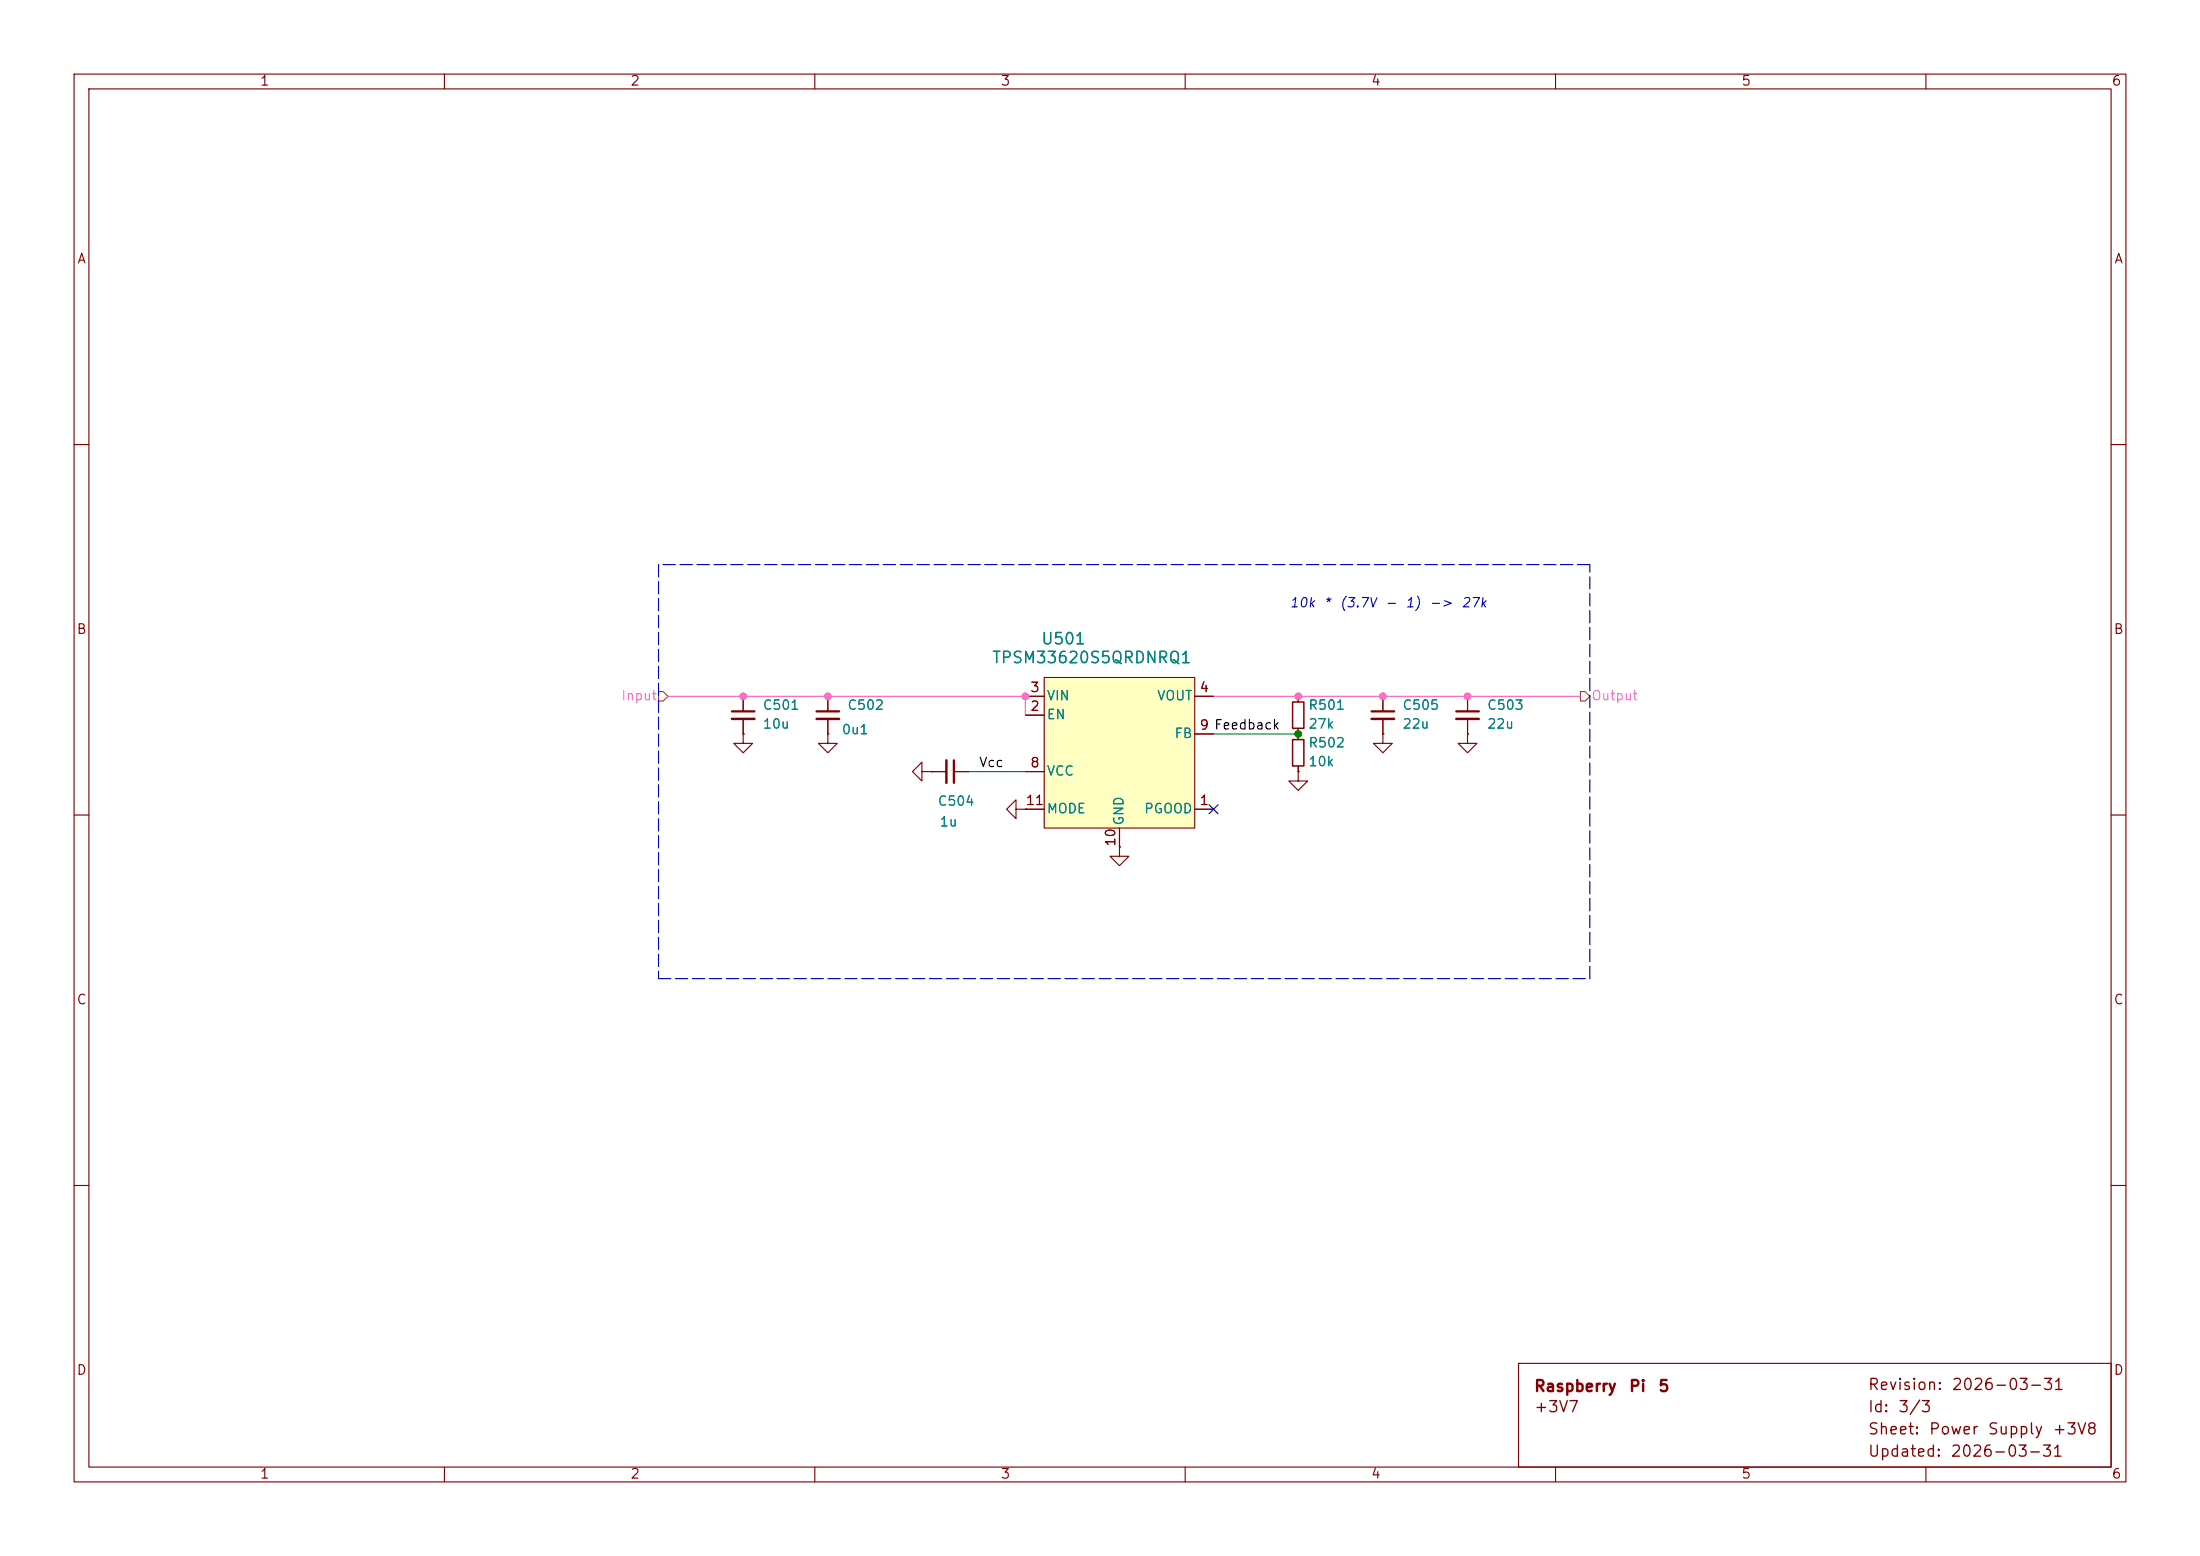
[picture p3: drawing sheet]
<svg xmlns="http://www.w3.org/2000/svg" width="297mm" height="210mm" viewBox="0 0 297 210" stroke-linecap="round" stroke-linejoin="round" font-family="sans-serif">
<g fill="none" stroke="#840000" stroke-width=".15">
<path d="M10 10h277v190h-277zM12 12h273v186h-273zM60 10v2M110 10v2M160 10v2M210 10v2M260 10v2M10 60h2M285 60h2M111.8 94v2M111.8 97v2.1M175.3 99.1v.7"/>
<path d="M198.1 94v2M198.1 97v2.1M10 110h2M124.5 104.1v-1.2l-1.3 1.2 1.3 1.3v-1.3h1.2M125.7 104.1h.1M125.7 104.1h2.1M128.8 104.1h2M137.2 109.2v-1.2l-1.3 1.2 1.3 1.3v-1.3h1.2M138.4 109.2h.1M175.3 104.1v1.3h1.2l-1.2 1.3-1.3-1.3h1.3M175.3 104.1h.1M175.3 103.4v.7"/>
<path d="M285 110h2M10 160h2M285 160h2M60 198v2M110 198v2M160 198v2M205 184h80v14h-80zM210 198v2M260 198v2"/>
</g>
<path d="M110.2 96h3.1M196.6 96h3M128.8 102.6v3.1" fill="none" stroke="#840000" stroke-width=".3"/>
<path d="M110.2 97h3.1M196.6 97h3M127.8 102.6v3.1" fill="none" stroke="#840000" stroke-width=".33"/>
<path d="M174.5 99.8h1.5v3.6h-1.5z" fill="none" stroke="#840000" stroke-width=".2"/>
<path d="M141 91.4h20.3v20.4h-20.3z" fill="#ffffc2"/>
<g fill="none" stroke="#840000" stroke-width=".15">
<path d="M100.3 99.1v1.2h1.3l-1.3 1.3-1.2-1.3h1.2M100.3 99.1h.1M100.3 94v2M100.3 97v2.1M111.8 99.1v1.2h1.2l-1.2 1.3-1.3-1.3h1.3M111.8 99.1h.1M111.8 94v2M111.8 97v2.1M138.4 96.5h2.6M138.4 94h2.6M141 91.4h20.3v20.4h-20.3zM161.3 94h2.5"/>
<path d="M161.3 99.1h2.5M175.3 94v.7M175.3 98.3v1.5M186.7 99.1v1.2h1.3l-1.3 1.3-1.3-1.3h1.3M186.7 99.1h.1M186.7 94v2M186.7 97v2.1M198.1 99.1v1.2h1.3l-1.3 1.3-1.3-1.3h1.3M198.1 99.1h.1M198.1 94v2M198.1 97v2.1M125.7 104.1h.1"/>
<path d="M125.7 104.1h2.1M128.8 104.1h2M138.4 109.2h.1M138.4 109.2h2.6M138.4 104.1h2.6M151.1 114.3v1.3h1.3l-1.3 1.2-1.2-1.2h1.2M151.1 114.3h.1M151.1 111.8v2.5M161.3 109.2h2.5M175.3 104.1h.1M175.3 103.4v.7"/>
</g>
<path d="M98.8 96h3.1M185.2 96h3" fill="none" stroke="#840000" stroke-width=".3"/>
<path d="M98.8 97h3.1M185.2 97h3" fill="none" stroke="#840000" stroke-width=".33"/>
<path d="M174.5 94.7h1.5v3.6h-1.5z" fill="none" stroke="#840000" stroke-width=".2"/>
<path d="M88.9 93.3h.6l.7 .7-.7 .6h-.6zM213.4 93.3h.6l.6 .7-.6 .6h-.6z" fill="none" stroke="#848400" stroke-width=".15"/>
<path d="M88.9 76.2v55.9M214.6 76.2h-125.7M88.9 132.1h125.7M214.6 132.1v-55.9" fill="none" stroke="#0000c2" stroke-width=".15" stroke-dasharray="1.7 .6"/>
<path d="M163.8 99.1h11.5M130.8 104.1h7.6" fill="none" stroke="#008400" stroke-width=".15"/>
<path d="M90.2 94h48.2v2.5M163.8 94h49.6" fill="none" stroke="#ff5cbb" stroke-width=".15"/>
<path d="M163.2 108.6l1.2 1.2M164.4 108.6l-1.2 1.2" fill="none" stroke="#000084" stroke-width=".15"/>
<circle cx="175.3" cy="99.1" r=".46" fill="#008400" stroke="#008400" stroke-width=".14"/>
<g fill="#ff5cbb" stroke="#ff5cbb" stroke-width=".14">
<circle cx="111.8" cy="94" r=".46"/>
<circle cx="100.3" cy="94" r=".46"/>
<circle cx="138.4" cy="94" r=".46"/>
<circle cx="186.7" cy="94" r=".46"/>
<circle cx="175.3" cy="94" r=".46"/>
<circle cx="198.1" cy="94" r=".46"/>
</g>
<g font-size="1.5" fill="#008484">
<text x="133.8" y="89.9">TPSM33620S5QRDNRQ1</text>
<text x="140.5" y="87.4">U501</text>
</g>
<g font-size="1.5" fill="#840000">
<text x="207" y="188.2">Raspberry</text>
<text x="207" y="191">+3V7</text>
<text x="219.8" y="188.2">Pi</text>
<text x="223.8" y="188.2">5</text>
<text x="252.1" y="188">Revision:</text>
<text x="252.1" y="191">Id:</text>
<text x="256.2" y="191">3/3</text>
<text x="263.4" y="188">2026-03-31</text>
<text x="252.1" y="197">Updated:</text>
<text x="252.1" y="194">Sheet:</text>
<text x="260.3" y="194">Power</text>
<text x="263.2" y="197">2026-03-31</text>
<text x="268.2" y="194">Supply</text>
<text x="277" y="194">+3V8</text>
</g>
<g font-size="1.3" fill="#840000">
<text x="35" y="11.9">1</text>
<text x="85" y="11.9">2</text>
<text x="135" y="11.9">3</text>
<text x="185" y="11.9">4</text>
<text x="235" y="11.9">5</text>
<text x="285" y="11.9">6</text>
<text x="10.3" y="35.9">A</text>
<text x="285.3" y="35.9">A</text>
<text x="10.3" y="85.9">B</text>
<text x="285.3" y="85.9">B</text>
<text x="139" y="93.7">3</text>
<text x="161.9" y="93.7">4</text>
<text x="139" y="96.3">2</text>
<text x="161.9" y="98.8">9 Feedback</text>
<text x="161.9" y="98.8">9</text>
<text x="139" y="103.9">8</text>
<text x="138.4" y="109">11</text>
<text x="161.9" y="109">1</text>
<text x="150.9" y="114.3" transform="rotate(-90 150.9 114.3)">10</text>
<text x="10.3" y="135.9">C</text>
<text x="285.3" y="135.9">C</text>
<text x="10.3" y="185.9">D</text>
<text x="285.3" y="185.9">D</text>
<text x="35" y="199.9">1</text>
<text x="85" y="199.9">2</text>
<text x="135" y="199.9">3</text>
<text x="185" y="199.9">4</text>
<text x="235" y="199.9">5</text>
<text x="285" y="199.9">6</text>
</g>
<g font-size="1.3" fill="#0000c2">
<text x="174" y="82.3">10k</text>
<text x="178.6" y="82.3">*</text>
<text x="180.7" y="82.3">(3.7V</text>
<text x="186.9" y="82.3">-</text>
<text x="189.6" y="82.3">1)</text>
<text x="192.8" y="82.3">-&gt;</text>
<text x="197.2" y="82.3">27k</text>
</g>
<g font-size="1.3" fill="#ff5cbb">
<text x="83.8" y="94.8">Input</text>
<text x="214.8" y="94.8">Output</text>
</g>
<g font-size="1.3" fill="#008484">
<text x="141.2" y="94.8">VIN</text>
<text x="156.1" y="94.8">VOUT</text>
<text x="102.9" y="96.1">C501</text>
<text x="102.9" y="98.7">10u</text>
<text x="113.5" y="99.4">0u1</text>
<text x="114.3" y="96.1">C502</text>
<text x="141.2" y="97.4">EN</text>
<text x="158.5" y="99.9">FB</text>
<text x="176.5" y="101.2">R502</text>
<text x="176.5" y="96.1">R501</text>
<text x="176.5" y="98.7">27k</text>
<text x="189.2" y="96.1">C505</text>
<text x="189.2" y="98.7">22u</text>
<text x="200.7" y="96.1">C503</text>
<text x="200.7" y="98.7">22u</text>
<text x="141.2" y="105">VCC</text>
<text x="176.5" y="103.7">10k</text>
<text x="126.5" y="109.1">C504</text>
<text x="126.8" y="111.9">1u</text>
<text x="141.2" y="110.1">MODE</text>
<text x="152" y="111.5" transform="rotate(-90 152 111.5)">GND</text>
<text x="154.4" y="110.1">PGOOD</text>
</g>
<text font-size="1.3" x="132.1" y="103.9">Vcc</text>
</svg>
